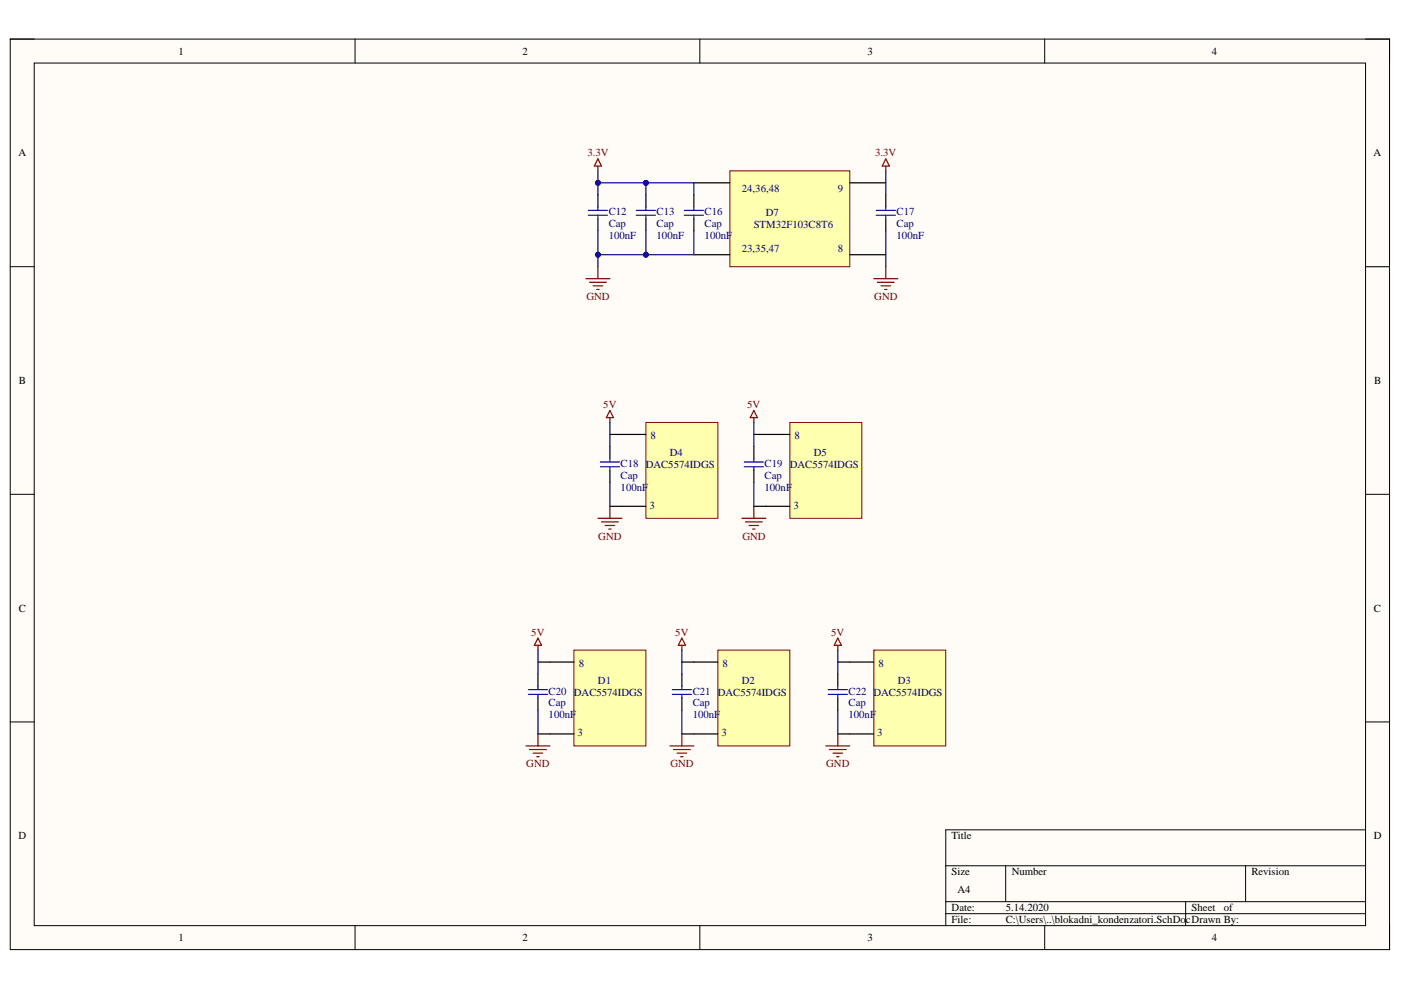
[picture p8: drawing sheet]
<svg xmlns="http://www.w3.org/2000/svg" width="297mm" height="210mm" viewBox="0 0 297 210" stroke-linecap="round" stroke-linejoin="round" font-family="sans-serif">
<path d="M2.2 8.3h292.4v193h-292.4z" fill-rule="evenodd" fill="#fffcf8"/>
<path d="M2.2 8.3h292.4v193h-292.4z" fill="none" stroke="#000" stroke-width=".21"/>
<path d="M7.3 13.4h282.2v182.9h-282.2z" fill-rule="evenodd" fill="#fffcf8"/>
<g fill="none" stroke="#000" stroke-width=".21">
<path d="M2.2 8.3h5.1M7.3 13.4h282.2v182.9h-282.2zM75.3 8.3v5.1M148.4 8.3v5.1M221.5 8.3v5.1M289.5 8.3h5.1v5.1M2.2 56.5h5.1M289.5 56.6h5.1M2.2 104.8h5.1M289.5 104.8h5.1M2.2 153.1h5.1M289.5 153.1h5.1"/>
<path d="M289.5 175.9h-89v20.4M75.3 196.3v5M148.4 196.3v5M200.5 183.6h89M200.5 191.2h89M200.5 193.7h89M213.2 183.6v7.6M221.5 196.3v5M251.4 191.2v5.1M264.1 183.6v7.6M294.6 196.3v5"/>
</g>
<path d="M154.8 36.2h25.4v20.4h-25.4z" fill-rule="evenodd" fill="#ffffb0"/>
<path d="M154.8 36.2h25.4v20.4h-25.4z" fill="none" stroke="#800000" stroke-width=".21"/>
<path d="M147.1 38.8h7.6M180.2 38.8h7.6M147.1 54h7.6M180.2 54h7.6" fill="none" stroke="#000" stroke-width=".25"/>
<path d="M126.8 33.7l.7 1.5h-1.5zM126.8 35.2v1M124.2 59.1h5.1M125 59.8h3.6M126.8 56.5v2.6M185.3 59.1h5M186 59.8h3.6M187.8 56.6v2.5M125.8 60.6h2M126.5 61.4h.5M186.8 60.6h2M187.6 61.4h.5" fill="none" stroke="#800000" stroke-width=".25"/>
<path d="M121.7 137.8h15.2v20.4h-15.2z" fill-rule="evenodd" fill="#ffffb0"/>
<path d="M121.7 137.8h15.2v20.4h-15.2z" fill="none" stroke="#800000" stroke-width=".21"/>
<path d="M114.1 140.4h7.6M114.1 155.6h7.6" fill="none" stroke="#000" stroke-width=".25"/>
<path d="M111.5 158.2h5.1M112.3 158.9h3.5M113 159.7h2.1M114.1 155.6v2.6M113.8 160.4h.5" fill="none" stroke="#800000" stroke-width=".25"/>
<path d="M152.2 137.8h15.3v20.4h-15.3z" fill-rule="evenodd" fill="#ffffb0"/>
<path d="M152.2 137.8h15.3v20.4h-15.3z" fill="none" stroke="#800000" stroke-width=".21"/>
<path d="M144.6 140.4h7.6M144.6 155.6h7.6" fill="none" stroke="#000" stroke-width=".25"/>
<path d="M142 158.2h5.1M142.8 158.9h3.6M143.6 159.7h2M144.6 155.6v2.6M144.3 160.4h.5" fill="none" stroke="#800000" stroke-width=".25"/>
<path d="M185.3 137.8h15.2v20.4h-15.2z" fill-rule="evenodd" fill="#ffffb0"/>
<path d="M185.3 137.8h15.2v20.4h-15.2z" fill="none" stroke="#800000" stroke-width=".21"/>
<path d="M177.6 140.4h7.7M177.6 155.6h7.7" fill="none" stroke="#000" stroke-width=".25"/>
<path d="M175.1 158.2h5.1M175.9 158.9h3.5M176.6 159.7h2M177.6 155.6v2.6M177.4 160.4h.5" fill="none" stroke="#800000" stroke-width=".25"/>
<path d="M136.9 89.6h15.3v20.3h-15.3z" fill-rule="evenodd" fill="#ffffb0"/>
<path d="M136.9 89.6h15.3v20.3h-15.3z" fill="none" stroke="#800000" stroke-width=".21"/>
<path d="M129.3 92.1h7.6M129.3 107.3h7.6" fill="none" stroke="#000" stroke-width=".25"/>
<path d="M126.8 109.9h5.1M127.5 110.7h3.6M128.3 111.4h2M129.1 112.2h.5M129.3 107.3v2.6" fill="none" stroke="#800000" stroke-width=".25"/>
<path d="M167.5 89.6h15.2v20.3h-15.2z" fill-rule="evenodd" fill="#ffffb0"/>
<path d="M167.5 89.6h15.2v20.3h-15.2z" fill="none" stroke="#800000" stroke-width=".21"/>
<g fill="none" stroke="#000" stroke-width=".25">
<path d="M126.8 41.3v2.5M126.8 46.4v2.5M136.9 41.3v2.5M136.9 46.4v2.5M147.1 41.3v2.5M147.1 46.4v2.5M187.8 41.3v2.5M187.8 46.4v2.5M129.3 94.7v2.5M129.3 99.7v2.6M159.8 92.1h7.7M159.8 94.7v2.5"/>
<path d="M159.8 99.7v2.6M159.8 107.3h7.7M114.1 142.9v2.6M114.1 148v2.5M144.6 142.9v2.6M144.6 148v2.5M177.6 142.9v2.6M177.6 148v2.5"/>
</g>
<g fill="none" stroke="#800000" stroke-width=".25">
<path d="M187.8 33.7l.8 1.5h-1.6zM187.8 35.2v1M129.3 87l.8 1.6h-1.5zM129.3 88.6v1M159.8 88.6v1M159.8 87l.8 1.6h-1.5zM157.3 109.9h5.1M158 110.7h3.6M158.8 111.4h2M159.6 112.2h.5M159.8 107.3v2.6M114.1 135.3l.7 1.5h-1.5z"/>
<path d="M114.1 136.8v1M144.6 135.3l.7 1.5h-1.5zM144.6 136.8v1M177.6 135.3l.8 1.5h-1.5zM177.6 136.8v1"/>
</g>
<g fill="none" stroke="#00f" stroke-width=".25">
<path d="M124.7 44.6h4.1M124.7 45.6h4.1M126.8 43.8v.8M126.8 45.6v.8M134.9 44.6h4.1M134.9 45.6h4.1M136.9 43.8v.8M136.9 45.6v.8M145.1 44.6h4.1M145.1 45.6h4.1M147.1 43.8v.8M147.1 45.6v.8"/>
<path d="M185.8 44.6h4M185.8 45.6h4M187.8 43.8v.8M187.8 45.6v.8M127.3 98h4M127.3 99h4M129.3 97.2v.8M129.3 99v.7M157.8 98h4.1M157.8 99h4.1M159.8 97.2v.8M159.8 99v.7"/>
<path d="M112 146.2h4.1M112 147.2h4.1M114.1 145.5v.7M114.1 147.2v.8M142.5 146.2h4.1M142.5 147.2h4.1M144.6 145.5v.7M144.6 147.2v.8M175.6 146.2h4.1M175.6 147.2h4.1M177.6 145.5v.7M177.6 147.2v.8"/>
</g>
<path d="M187.8 36.2v5.1M126.8 48.9v5.1h20.3v-5.1" fill="none" stroke="#000080" stroke-width=".25"/>
<circle cx="126.8" cy="54" r=".51" fill="#000080"/>
<circle cx="126.8" cy="54" r=".51" fill="none" stroke="#000080" stroke-width=".21"/>
<circle cx="136.9" cy="54" r=".51" fill="#000080"/>
<circle cx="136.9" cy="54" r=".51" fill="none" stroke="#000080" stroke-width=".21"/>
<path d="M126.8 41.3v-2.5h20.3v2.5" fill="none" stroke="#000080" stroke-width=".25"/>
<circle cx="126.8" cy="38.8" r=".51" fill="#000080"/>
<circle cx="126.8" cy="38.8" r=".51" fill="none" stroke="#000080" stroke-width=".21"/>
<circle cx="136.9" cy="38.8" r=".51" fill="#000080"/>
<circle cx="136.9" cy="38.8" r=".51" fill="none" stroke="#000080" stroke-width=".21"/>
<path d="M126.8 54v2.5M114.1 137.8v5.1M114.1 150.5v5.1" fill="none" stroke="#000080" stroke-width=".25"/>
<circle cx="126.8" cy="54" r=".51" fill="#000080"/>
<circle cx="126.8" cy="54" r=".51" fill="none" stroke="#000080" stroke-width=".21"/>
<path d="M126.8 36.2v2.6" fill="none" stroke="#000080" stroke-width=".25"/>
<circle cx="126.8" cy="38.8" r=".51" fill="#000080"/>
<circle cx="126.8" cy="38.8" r=".51" fill="none" stroke="#000080" stroke-width=".21"/>
<path d="M136.9 48.9v5.1M129.3 89.6v5.1M129.3 102.3v5" fill="none" stroke="#000080" stroke-width=".25"/>
<circle cx="136.9" cy="54" r=".51" fill="#000080"/>
<circle cx="136.9" cy="54" r=".51" fill="none" stroke="#000080" stroke-width=".21"/>
<path d="M136.9 38.8v2.5" fill="none" stroke="#000080" stroke-width=".25"/>
<circle cx="136.9" cy="38.8" r=".51" fill="#000080"/>
<circle cx="136.9" cy="38.8" r=".51" fill="none" stroke="#000080" stroke-width=".21"/>
<path d="M187.8 48.9v7.7M159.8 89.6v5.1M159.8 102.3v5M144.6 137.8v5.1M177.6 137.8v5.1M144.6 150.5v5.1M177.6 150.5v5.1" fill="none" stroke="#000080" stroke-width=".25"/>
<g font-size="2.3">
<text x="37.9" y="11.6">1</text>
<text x="110.8" y="11.6">2</text>
<text x="184" y="11.6">3</text>
<text x="257" y="11.6">4</text>
<text x="3.9" y="33.2">A</text>
<text x="291.2" y="33.2">A</text>
<text x="4" y="81.4">B</text>
<text x="291.4" y="81.4">B</text>
<text x="4" y="129.7">C</text>
<text x="291.3" y="129.7">C</text>
<text x="3.9" y="178">D</text>
<text x="201.8" y="178">Title</text>
<text x="291.3" y="178">D</text>
<text x="201.8" y="185.6">Size</text>
<text x="214.5" y="185.6">Number</text>
<text x="265.3" y="185.6">Revision</text>
<text x="203" y="189.4">A4</text>
<text x="201.8" y="193.2">Date:</text>
<text x="201.8" y="195.8">File:</text>
<text x="213.2" y="193.2">5.14.2020</text>
<text x="213.2" y="195.8">C:\Users\..\blokadni_kondenzatori.SchDocDrawn By:</text>
<text x="252.7" y="193.2">Sheet</text>
<text x="259.4" y="193.2">of</text>
<text x="37.9" y="199.6">1</text>
<text x="110.8" y="199.6">2</text>
<text x="184" y="199.6">3</text>
<text x="257" y="199.6">4</text>
</g>
<g font-size="2.3" fill="#800000">
<text x="124.5" y="33.2">3.3V</text>
<text x="185.5" y="33.2">3.3V</text>
<text x="124.3" y="63.7">GND</text>
<text x="185.4" y="63.7">GND</text>
<text x="127.9" y="86.5">5V</text>
<text x="158.4" y="86.5">5V</text>
<text x="126.9" y="114.5">GND</text>
<text x="157.4" y="114.5">GND</text>
<text x="112.6" y="134.8">5V</text>
<text x="143.2" y="134.8">5V</text>
<text x="176.2" y="134.8">5V</text>
<text x="111.6" y="162.7">GND</text>
<text x="142.1" y="162.7">GND</text>
<text x="175.2" y="162.7">GND</text>
</g>
<g font-size="2.3" fill="#000080">
<text x="157.3" y="40.8">24,36,48</text>
<text x="177.6" y="40.8">9</text>
<text x="129.1" y="45.6">C12</text>
<text x="139.2" y="45.6">C13</text>
<text x="149.4" y="45.6">C16</text>
<text x="162.3" y="45.9">D7</text>
<text x="190.1" y="45.6">C17</text>
<text x="129.1" y="50.7">100nF</text>
<text x="129.1" y="48.2">Cap</text>
<text x="139.2" y="50.7">100nF</text>
<text x="139.2" y="48.2">Cap</text>
<text x="149.4" y="50.7">100nF</text>
<text x="149.4" y="48.2">Cap</text>
<text x="157.3" y="53.5">23,35,47</text>
<text x="159.8" y="48.4">STM32F103C8T6</text>
<text x="177.6" y="53.5">8</text>
<text x="190.1" y="50.7">100nF</text>
<text x="190.1" y="48.2">Cap</text>
<text x="137.9" y="93.1">8</text>
<text x="168.5" y="93.1">8</text>
<text x="131.6" y="99">C18 DAC5574IDGS</text>
<text x="131.6" y="101.5">Cap</text>
<text x="142" y="96.7">D4</text>
<text x="162.1" y="99">C19 DAC5574IDGS</text>
<text x="162.1" y="101.5">Cap</text>
<text x="172.5" y="96.7">D5</text>
<text x="131.6" y="104.1">100nF</text>
<text x="137.7" y="107.9">3</text>
<text x="162.1" y="104.1">100nF</text>
<text x="168.2" y="107.9">3</text>
<text x="122.7" y="141.4">8</text>
<text x="153.2" y="141.4">8</text>
<text x="186.3" y="141.4">8</text>
<text x="116.3" y="147.3">C20</text>
<text x="116.3" y="149.8">Cap</text>
<text x="121.7" y="147.5">DAC5574IDGS</text>
<text x="126.8" y="144.9">D1</text>
<text x="146.9" y="147.3">C21 DAC5574IDGS</text>
<text x="146.9" y="149.8">Cap</text>
<text x="157.3" y="144.9">D2</text>
<text x="179.9" y="147.3">C22 DAC5574IDGS</text>
<text x="179.9" y="149.8">Cap</text>
<text x="190.3" y="144.9">D3</text>
<text x="116.3" y="152.3">100nF</text>
<text x="146.9" y="152.3">100nF</text>
<text x="179.9" y="152.3">100nF</text>
<text x="122.5" y="156.1">3</text>
<text x="153" y="156.1">3</text>
<text x="186" y="156.1">3</text>
</g>
</svg>
